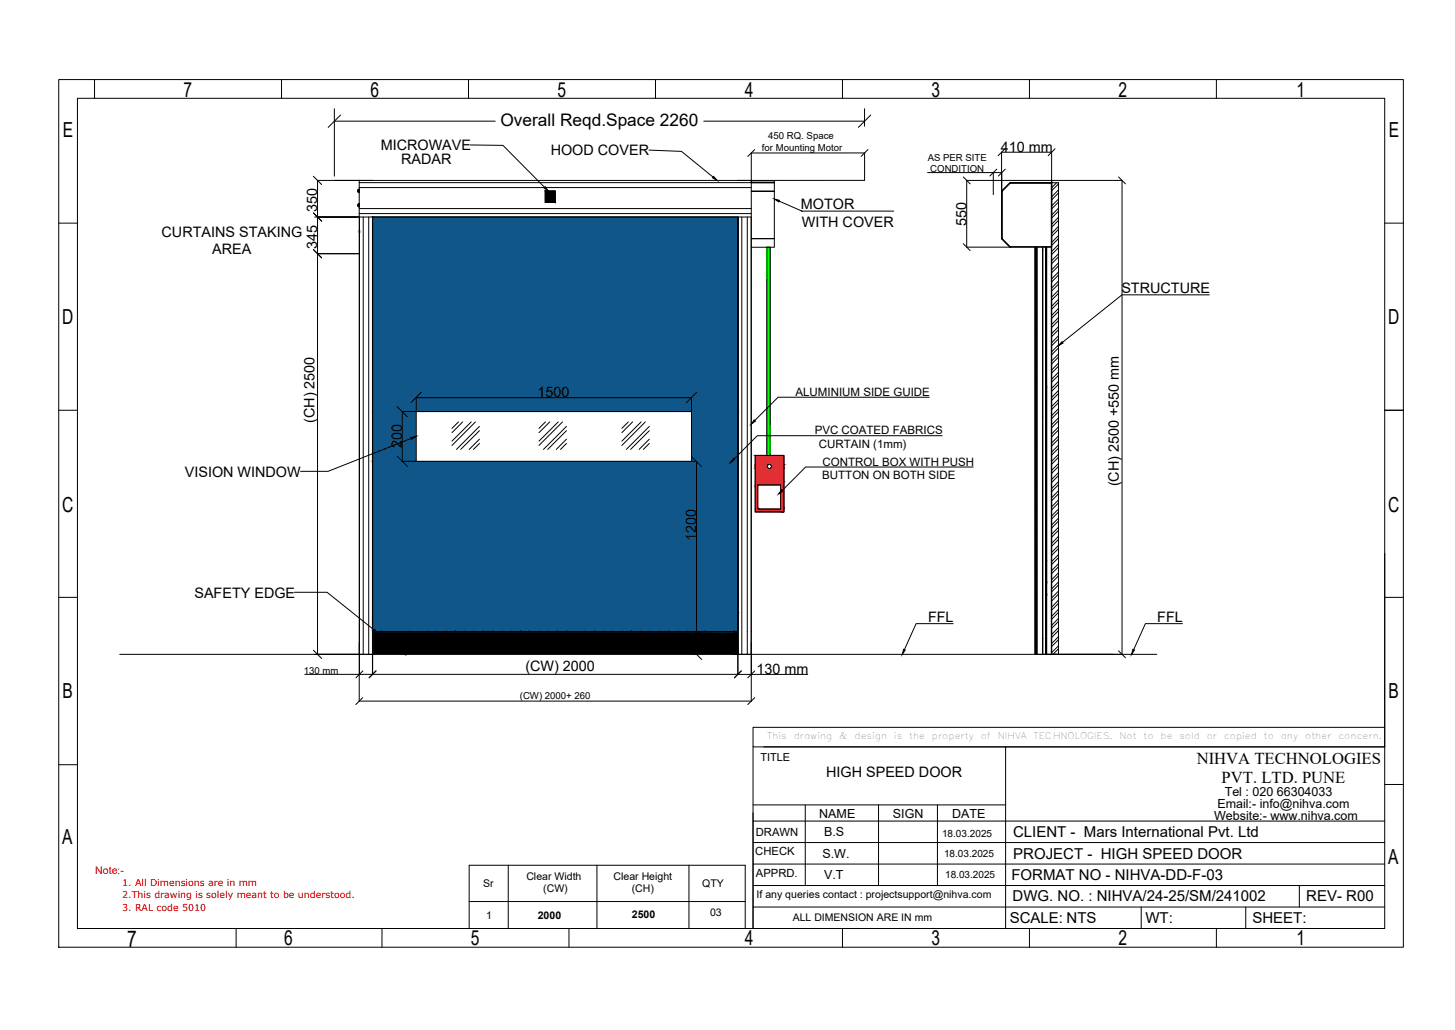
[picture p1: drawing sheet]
<svg xmlns="http://www.w3.org/2000/svg" width="1189mm" height="841mm" viewBox="0 0 1189 841" stroke-linecap="round" stroke-linejoin="round" font-family="sans-serif">
<!-- layer: 0 -->
<g fill="none" stroke="#000" stroke-width=".82">
<path d="M48 65h1099v708h-1099zM77 65v15M230 65v15M383 65v15M536 65v15M688 65v15M841 65v15M994 65v15M63 80h1068v678h-1068zM273 89v55M273 99h132M278 94l-10 10"/>
<path d="M575 99h131M706 89v14M711 94l-10 10M384 118l27 1 34 34M530 123l27 1 26 21M617 122l-6 6M709 122l-5 6M814 138l-5 6M821 121l-5 6M821 138l-5 6M862 121l-6 6M256 144l7 7"/>
<path d="M273 147h31M446 156h8v9h-8zM706 147h-104M787 144l6 6M859 149h6v385h-6zM863 149l-4 4M865 155l-6 6M865 150l-6 6M865 158l-6 5M914 144l6 6M256 174l7 7M304 177h299v339h-299z"/>
<path d="M865 163l-6 5M865 170l-6 6M865 177l-6 6M865 165l-6 6M865 173l-6 5M865 180l-6 5M48 182h15M787 199l6 6M865 185l-6 5M865 192l-6 6M865 200l-6 5M865 187l-6 6"/>
<path d="M865 195l-6 5M1131 182h16M256 204l7 7M627 202h2v170h-2zM865 207l-6 6M865 215l-6 5M865 202l-6 6M865 210l-6 5M865 217l-6 6M865 222l-6 6M865 230l-6 5M865 237l-6 6"/>
<path d="M865 225l-6 5M865 232l-6 6M865 239l-6 6M865 244l-6 6M865 252l-6 5M865 259l-6 6M865 247l-6 5M865 254l-6 6M988 241h-71l-49 39M865 267l-6 5M865 274l-6 6M865 262l-6 5"/>
<path d="M865 269l-6 6M865 277l-6 5M865 282l-6 5M865 289l-6 6M865 297l-6 5M865 284l-6 6M865 292l-6 5M865 299l-6 6M865 304l-6 6M865 311l-6 6M865 319l-6 5M865 306l-6 6"/>
<path d="M865 314l-6 5M48 335h15M324 332l9 8M340 336h225v41h-225zM344 320l-8 9M569 320l-8 9M759 324h-123l-19 19M865 326l-6 6M865 334l-6 5M865 321l-6 6M865 329l-6 5M865 336l-6 6"/>
<path d="M1131 335h16M336 358l-68 27h-22M375 345l-6 5M378 345l-9 8M385 345l-16 15M388 345l-19 19M392 348l-19 19M392 359l-9 8M392 352l-16 15M446 345l-6 5M449 345l-9 8M456 345l-16 15"/>
<path d="M460 345l-20 19M463 348l-19 19M463 359l-8 8M463 352l-15 15M513 345l-5 5M517 345l-9 8M524 345l-16 15M527 345l-19 19M531 348l-19 19M531 359l-9 8M531 352l-16 15M770 356h-151l-19 19"/>
<path d="M865 341l-6 6M865 349l-6 5M865 356l-6 6M865 344l-6 5M865 351l-6 6M865 359l-6 5M324 373l9 8M392 362l-5 5M463 362l-5 5M531 362l-5 5M565 373l8 8M617 372h24v46h-24z"/>
<path d="M865 364l-6 5M865 371l-6 6M865 378l-6 6M865 366l-6 6M865 373l-6 6M619 396h19v20h-19zM795 381h-137l-19 19M865 386l-6 5M865 393l-6 6M865 381l-6 5M865 388l-6 6M865 396l-6 5"/>
<path d="M865 401l-6 5M865 408l-6 6M865 416l-6 5M865 403l-6 6M865 411l-6 5M865 418l-6 6M865 423l-6 6M865 431l-6 5M865 438l-6 6M865 426l-6 5M865 433l-6 6M865 445l-6 6"/>
<path d="M865 453l-6 5M865 440l-6 6M865 448l-6 5M865 455l-6 6M1131 452v142M865 460l-6 6M865 468l-6 5M865 475l-6 6M865 463l-6 5M865 470l-6 6M865 478l-6 5M48 488h15"/>
<path d="M241 484h26l60 48M865 483l-6 5M865 490l-6 6M865 498l-6 5M865 485l-6 6M865 493l-6 5M1131 488h16M304 514h3v2h293M306 514l-2 2M312 516h.1M327 516h.1M334 516h.1"/>
<path d="M350 516h.1M357 516h.1M365 516h.1M372 516h.1M380 516h.1M387 516h.1M395 516h.1M403 516h.1M410 516h.1M418 516h.1M425 516h.1M433 516h.1"/>
<path d="M440 516h.1M448 516h.1M455 516h.1M463 516h.1M471 516h.1M478 516h.1M486 516h.1M493 516h.1M501 516h.1M508 516h.1M516 516h.1M524 516h.1"/>
<path d="M531 516h.1M539 516h.1M546 516h.1M554 516h.1M561 516h.1M569 516h.1M576 516h.1M600 516h.1M603 500v14M779 509h-30l-10 21M865 505l-6 6M865 512l-6 6"/>
<path d="M865 520l-6 5M865 500l-6 6M865 507l-6 6M865 515l-6 5M966 509h-30l-10 21M98 534h847M256 531l7 7M565 530l8 8M865 527l-6 6M865 522l-6 6M865 530l-5 4M914 531l6 6"/>
<path d="M296 548l-5 5M302 553l5-5-5 5M606 548l-6 5M617 548l-6 5M296 570l-5 5M617 570l-6 5M615 594h516v16h-516zM615 610v148M624 610h198M1131 610h-309v148M48 624h15M615 657h207"/>
<path d="M658 657v66M718 657v66M766 657v66M1131 641h16M615 670h516M615 688h516M415 707v51M488 707v51M563 707v51M615 706h516M383 736h226M615 723h516"/>
<path d="M1062 723v18M193 758v15M312 758v15M383 758v-51h226v51M422 758h.1M465 758v15M563 758h.1M615 741h516M688 758v15M841 758v15M932 741v17M994 758v15"/>
<path d="M1018 741v17"/>
<circle cx="629" cy="381" r="1.8"/>
</g>
<g fill="#000" stroke="#000" stroke-width=".82">
<path d="M445 152l3 4-4-3zM583 144l3 3-4-2zM868 279l1 1-4 2zM336 357l4-1-4 3zM616 343l1 1-3 2zM599 374l1 1-3 3zM639 400l1 1-4 2zM304 514h2zM305 516h2zM307 515v1zM307 516h7zM328 531l3 3-4-2z"/>
<path d="M738 530l2 1-3 3zM926 530l1 1-2 3z"/>
<path d="M446 156l8 9v-9zM446 156l8 9h-8z"/>
<path d="M304 514v2zM304 514v2z"/>
<path d="M305 516h2zM305 516h2zM305 516h2z"/>
<path d="M305 516l298 18v-18zM305 516l298 18h-298z"/>
</g>
<g fill="#cd2027" stroke="#cd2027" stroke-width=".82">
<path d="M617 372l24 7v-7zM617 372l24 7h-24z"/>
<path d="M629 379h12zM629 379h12z"/>
<path d="M617 379h12zM617 379h11z"/>
<path d="M629 379h12zM629 379h12z"/>
<path d="M617 379h11zM617 379h11z"/>
<path d="M629 379h12zM629 379h12z"/>
<path d="M617 379h11zM617 379h11z"/>
<path d="M629 379h12zM629 379h12z"/>
<path d="M617 379h11zM617 379l10 1z"/>
<path d="M630 379l11 1zM630 379l11 1z"/>
<path d="M617 380h10zM617 380h10z"/>
<path d="M630 380h11zM630 380h11z"/>
<path d="M617 380h10zM617 380h10z"/>
<path d="M630 380h11zM630 380h11z"/>
<path d="M617 380h10zM617 380h10z"/>
<path d="M630 380l11 1zM630 380l11 1z"/>
<path d="M617 380h10zM617 380l10 1z"/>
<path d="M630 381h11zM630 381h11z"/>
<path d="M617 381h10zM617 381h10z"/>
<path d="M630 381h11zM630 381h11z"/>
<path d="M617 381h10zM617 381h10z"/>
<path d="M630 381l11 1zM630 381l11 1z"/>
<path d="M617 381l10 1zM617 381l10 1z"/>
<path d="M630 382h11zM630 382h11zM630 382h11zM630 382h11z"/>
<path d="M617 382h10zM617 382h10z"/>
<path d="M630 382h11zM630 382h11z"/>
<path d="M617 382h10zM617 382h10z"/>
<path d="M630 382h11zM630 382h11z"/>
<path d="M617 382h11zM617 382h11z"/>
<path d="M630 382h11zM629 382h12z"/>
<path d="M617 382l11 1zM617 382l11 1z"/>
<path d="M629 382l12 1zM629 383h12z"/>
<path d="M617 383h11zM617 383h11z"/>
<path d="M629 383h12zM629 383h12z"/>
<path d="M617 383h12zM617 383h12z"/>
<path d="M617 383l24 10v-10zM617 383l24 10h-24z"/>
<path d="M617 393l24 3v-3zM617 393l24 3h-24z"/>
<path d="M638 396l3 20v-20zM638 396l3 20h-3z"/>
<path d="M617 396l2 20v-20zM617 396l2 20h-2z"/>
<path d="M617 416l24 2v-2zM617 416l24 2h-24z"/>
</g>
<path d="M627 202l2 170v-170zM627 202l2 170h-2z" fill="#0f0" stroke="#0f0" stroke-width=".82"/>
<g fill="#105689" stroke="#105689" stroke-width=".82">
<path d="M304 177l299 159v-159zM304 177l299 159h-299z"/>
<path d="M565 336l38 41v-41zM565 336l38 41h-38z"/>
<path d="M304 336l36 41v-41zM304 336l36 41h-36z"/>
<path d="M304 377l299 123v-123zM304 377l299 123h-299z"/>
<path d="M304 500l299 14v-14zM304 500l299 14h-299z"/>
<path d="M304 514h297zM304 514h297z"/>
<path d="M304 514h296zM304 514h297z"/>
<path d="M304 514l296 2v-2zM304 514l296 2h-296z"/>
</g>
<!-- layer: PDF_Geometry -->
<path d="M292 189h3M293 188l2 2M294 188v2M295 188l-2 2" fill="none" stroke="#c0c0c0" stroke-width=".82"/>
<!-- layer: PDF_Text -->
<g fill="none" stroke="#000" stroke-width=".82">
<path d="M614 125v22M614 125h92v22M294 147h-35v387h35M758 141h61M790 147h69M790 147v55M812 141v18M819 141v15M859 147h58v387h-58M257 177h37M637 164l18 8h75M859 175v-51h-41v53"/>
<path d="M259 207h35M790 202h35M329 336v41M340 325v11h-11M340 325h225M565 325v11M329 377h11M565 377h4v157h-4M294 525v47l320 1v-48M294 534v17M304 534v17h-55M304 525v26h299"/>
<path d="M603 525v26M603 551h57"/>
</g>
<!-- layer: PDF_Geometry -->
<g fill="none" stroke="#000" stroke-width=".82">
<path d="M292 156h1zM293 155v1zM293 155h.1M293 156v1v-1v1M293 157h.1M293 154l1 3zM293 154v3M294 149v4M614 156v39h19v-39h-19h19M614 156v-7h19v7M614 153h-320v17M633 149h-19h19"/>
<path d="M633 149v-1h-19v1v-2h-320v2h320M818 156l7-7zM818 156h.1M819 156l6-7 34 1v51l-34 1-6-7zM819 156l-1 39M819 156h-1v39h1M825 149h34v1M825 149h.1M825 149v1M825 149h34M859 148v1zM859 148v386h-5v-332v332h-2v-13"/>
<path d="M859 149h.1M292 167l1 1zM293 167h.1M293 166l1 3zM293 168v1v-2v1v1M293 166v3M294 174v3M294 177v357h3v-357M301 177v357h3v-357M304 177v357M603 177v338M603 177v357"/>
<path d="M606 177v357h5M611 177v357h3v-357h-320v357M614 170h-320v4h320M614 195h19v7h-19v332M819 195l6 7zM825 201h34M846 202h.1M846 202v332M847 202v332M852 204v137zM852 204h.1M852 202v320"/>
<path d="M854 202v332M855 202v332M855 202v114M859 202v332M855 316h.1M852 341v180v-180M852 341h.1M855 457v1M855 475v-273v273v-17v17v1v9v-9v9v1M855 475v1M855 486v48v-48M855 485v49"/>
<path d="M603 518v16h3M257 534h37M297 534h4M304 526h1M602 526h1M852 522v12M852 522v12h-6"/>
</g>
<path d="M825 149h34v53h-34l-6-7v-39z" fill="none" stroke="#808080" stroke-width=".82"/>
<!-- layer: PDF_Text -->
<path d="M633 163l4 1-1 1z" fill="#000" stroke="#000" stroke-width=".82"/>
<text font-size="18.8" x="104" y="773">7</text>
<g font-size="16.9">
<text x="150" y="79">7</text>
<text x="303" y="79">6</text>
<text x="456" y="79">5</text>
<text x="609" y="79">4</text>
<text x="761" y="79">3</text>
<text x="914" y="79">2</text>
<text x="1059" y="79">1</text>
<text x="51" y="112">E</text>
<text x="1135" y="112">E</text>
<text x="51" y="265">D</text>
<text x="1134" y="265">D</text>
<text x="51" y="418">C</text>
<text x="1134" y="418">C</text>
<text x="51" y="570">B</text>
<text x="1135" y="570">B</text>
<text x="51" y="689">A</text>
<text x="1134" y="706">A</text>
<text x="232" y="771">6</text>
<text x="385" y="771">5</text>
<text x="609" y="772">4</text>
<text x="761" y="772">3</text>
<text x="914" y="772">2</text>
<text x="1059" y="772">1</text>
</g>
<text font-size="14.1" x="409" y="103">Overall Reqd.Space 2260</text>
<g font-size="13.6">
<text x="978" y="624">NIHVA TECHNOLOGIES</text>
<text x="998" y="639">PVT. LTD. PUNE</text>
</g>
<g font-size="12.3">
<text x="828" y="684">CLIENT - Mars International Pvt. Ltd</text>
<text x="828" y="701">PROJECT - HIGH SPEED DOOR</text>
<text x="826" y="719">FORMAT NO - NIHVA-DD-F-03</text>
<text x="827" y="736">DWG. NO. : NIHVA/24-25/SM/241002</text>
<text x="1067" y="736">REV- R00</text>
<text x="825" y="754">SCALE: NTS</text>
<text x="936" y="753">WT:</text>
<text x="1023" y="754">SHEET:</text>
</g>
<g font-size="11.8">
<text x="311" y="123">MICROWAVE</text>
<text x="818" y="124">410 mm</text>
<text x="450" y="127">HOOD COVER</text>
<text x="328" y="134">RADAR</text>
<text x="259" y="173" transform="rotate(-90 259 173)">350</text>
<text x="654" y="171">MOTOR</text>
<text x="655" y="185">WITH COVER</text>
<text x="790" y="184" transform="rotate(-90 790 184)">550</text>
<text x="132" y="193">CURTAINS STAKING</text>
<text x="259" y="203" transform="rotate(-90 259 203)">345</text>
<text x="173" y="207">AREA</text>
<text x="916" y="239">STRUCTURE</text>
<text x="439" y="324">1500</text>
<text x="257" y="345" transform="rotate(-90 257 345)">(CH) 2500</text>
<text x="328" y="366" transform="rotate(-90 328 366)">200</text>
<text x="151" y="389">VISION WINDOW</text>
<text x="914" y="397" transform="rotate(-90 914 397)">(CH) 2500 +550 mm</text>
<text x="569" y="442" transform="rotate(-90 569 442)">1200</text>
<text x="159" y="488">SAFETY EDGE</text>
<text x="758" y="508">FFL</text>
<text x="946" y="508">FFL</text>
<text x="429" y="548">(CW) 2000</text>
<text x="618" y="550">130 mm</text>
<text x="675" y="634">HIGH SPEED DOOR</text>
</g>
<g font-size="10.2">
<text x="1001" y="650">Tel : 020 66304033</text>
<text x="995" y="660">Email:- info@nihva.com</text>
<text x="669" y="668">NAME</text>
<text x="730" y="668">SIGN</text>
<text x="778" y="668">DATE</text>
<text x="992" y="669">Website:- www.nihva.com</text>
<text x="673" y="683">B.S</text>
<text x="672" y="700">S.W.</text>
<text x="673" y="718">V.T</text>
</g>
<g font-size="9.4">
<text x="650" y="323">ALUMINIUM SIDE GUIDE</text>
<text x="666" y="355">PVC COATED FABRICS</text>
<text x="669" y="366">CURTAIN (1mm)</text>
<text x="672" y="380">CONTROL BOX WITH PUSH</text>
<text x="672" y="391">BUTTON ON BOTH SIDE</text>
</g>
<g font-size="9.2">
<text x="618" y="683">DRAWN</text>
<text x="617" y="698">CHECK</text>
<text x="618" y="716">APPRD.</text>
</g>
<text font-size="8.9" x="621" y="621">TITLE</text>
<text font-size="8.6" fill="#f00" x="78" y="714">Note:-</text>
<g font-size="8.6">
<text x="430" y="718">Clear Width</text>
<text x="501" y="718">Clear Height</text>
<text x="395" y="724">Sr</text>
<text x="574" y="724">QTY</text>
<text x="444" y="729">(CW)</text>
<text x="516" y="729">(CH)</text>
<text x="618" y="733">If any queries contact : projectsupport@nihva.com</text>
<text x="516" y="749">2500</text>
<text x="580" y="748">03</text>
<text x="397" y="750">1</text>
<text x="439" y="750">2000</text>
<text x="648" y="752">ALL DIMENSION ARE IN mm</text>
</g>
<g font-size="8.2">
<text x="770" y="683">18.03.2025</text>
<text x="771" y="699">18.03.2025</text>
<text x="772" y="717">18.03.2025</text>
</g>
<g font-size="7.8">
<text x="628" y="114">450 RQ. Space</text>
<text x="623" y="123">for Mounting Motor</text>
<text x="758" y="131">AS PER SITE</text>
<text x="760" y="141">CONDITION</text>
<text x="248" y="550">130 mm</text>
<text x="425" y="571">(CW) 2000+ 260</text>
</g>
<g font-size="7.7" fill="#f00">
<text x="100" y="724">1. All Dimensions are in mm</text>
<text x="100" y="734">2.This drawing is solely meant to be understood.</text>
<text x="100" y="744">3. RAL code 5010</text>
</g>
<g font-size="7.4">
<text x="627" y="604">This</text>
<text x="649" y="604">drawing</text>
<text x="686" y="604">&amp;</text>
<text x="698" y="604">design</text>
<text x="730" y="604">is</text>
<text x="743" y="604">the</text>
<text x="761" y="604">property</text>
<text x="801" y="604">of</text>
<text x="815" y="604">NIHVA</text>
<text x="845" y="604">TECHNOLOGIES.</text>
<text x="915" y="604">Not</text>
<text x="934" y="604">to</text>
<text x="948" y="604">be</text>
<text x="964" y="604">sold</text>
<text x="986" y="604">or</text>
<text x="1000" y="604">copied</text>
<text x="1033" y="604">to</text>
<text x="1047" y="604">any</text>
<text x="1066" y="604">other</text>
<text x="1094" y="604">concern.</text>
</g>
</svg>
